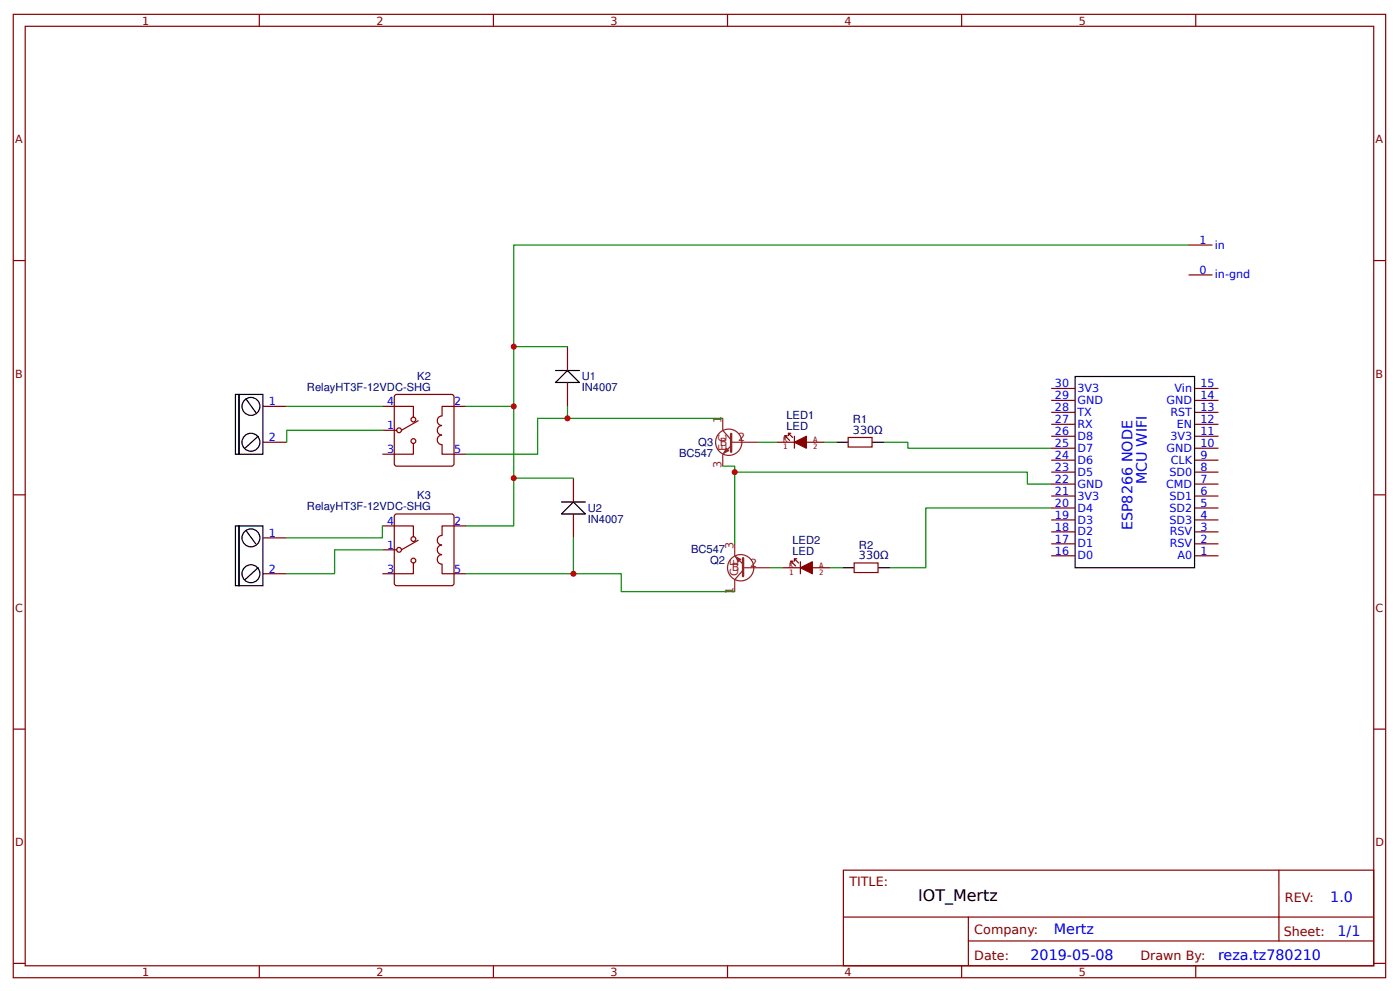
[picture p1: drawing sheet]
<svg xmlns="http://www.w3.org/2000/svg" width="310mm" height="219mm" viewBox="0 0 310 219" stroke-linecap="round" stroke-linejoin="round" font-family="sans-serif">
<g fill="none" stroke="#800" stroke-width=".26">
<path d="M2.9 3.2h304v213.2h-304zM5.6 5.8h298.7v208h-298.7zM57.4 3.2v2.6M109.3 3.2v2.6M161.2 3.2v2.6M213 3.2v2.6M264.9 3.2v2.6M2.9 57.7h2.7M263.3 54.2h5.3M304.3 57.7h2.6M125.7 76.7v5.3M263.3 60.9h5.3"/>
<path d="M58.2 90h5.3M58.2 97.9h5.3M84.7 90h6.9v2.3M84.7 95.2h3.2M87.6 87.4l12.4-.1 .5 .3 .1 15.1-.3 .4-12.4 .1-.5-.3-.1-15.1zM91.6 98.2v2.3h-6.9M92.6 93.1l-3.7 2.1M103.2 90h-5.3v2.1a1.06 1.06 0 0 0-1 1 1.06 1.06 0 0 0 1 1.1 1.06 1.06 0 0 0-1 1 1.06 1.06 0 0 0 1 1.1 1.06 1.06 0 0 0-1 1.1 1.06 1.06 0 0 0 1 1v2.1h5.3M125.7 84.7v5.3M187.9 96.8h5.3v2.2h-5.3zM232.9 99.2h5.3M232.9 96.6h5.3"/>
<path d="M232.9 93.9h5.3M232.9 91.3h5.3M232.9 88.6h5.3M232.9 86h5.3M264.6 99.2h5.3M264.6 96.6h5.3M264.6 93.9h5.3M264.6 91.3h5.3M264.6 88.6h5.3M264.6 86h5.3M2.9 109.5h2.7M58.2 119.1h5.3"/>
<path d="M84.7 116.4h6.9v2.4M87.4 114l.5-.2h12.1l.5 .2 .1 15.1-.3 .5h-12.4l-.5-.2zM92.6 119.6l-3.7 2.1M103.2 116.4h-5.3v2.1a1.06 1.06 0 0 0-1 1.1 1.06 1.06 0 0 0 1 1 1.06 1.06 0 0 0-1 1.1 1.06 1.06 0 0 0 1 1.1 1.06 1.06 0 0 0-1 1 1.06 1.06 0 0 0 1 1.1v2.1h5.3M127 105.8v5.3M127 113.8v5.3M232.9 117.7h5.3M232.9 115.1h5.3M232.9 112.4h5.3M232.9 109.8h5.3M232.9 107.2h5.3M232.9 104.5h5.3"/>
<path d="M232.9 101.9h5.3M264.6 117.7h5.3M264.6 115.1h5.3M264.6 112.4h5.3M264.6 109.8h5.3M264.6 107.2h5.3M264.6 104.5h5.3M264.6 101.9h5.3M304.3 109.5h2.6M58.2 127h5.3M84.7 121.7h3.2M91.6 124.6v2.4h-6.9"/>
<path d="M189.2 124.6h5.3v2.1h-5.3zM232.9 123h5.3M232.9 120.4h5.3M264.6 123h5.3M264.6 120.4h5.3M2.9 161.4h2.7M304.3 161.4h2.6M186.8 192.6h117.5v21.2h-117.5zM283.3 192.6v15.7M2.9 213.3h2.7M57.4 213.8v2.6M109.3 213.8v2.6"/>
<path d="M161.2 213.8v2.6M186.8 203h117.4M213 213.8v2.6M214.5 208.3h89.7M214.5 203v10.6M264.9 213.8v2.6M304.3 213.3h2.6"/>
<circle cx="88.4" cy="95.2" r=".53"/>
<circle cx="91.6" cy="97.6" r=".53"/>
<circle cx="91.6" cy="92.9" r=".53"/>
<circle cx="91.6" cy="119.3" r=".53"/>
<circle cx="88.4" cy="121.7" r=".53"/>
<circle cx="91.6" cy="124.1" r=".53"/>
</g>
<g fill="none" stroke="#080" stroke-width=".26">
<path d="M263.3 54.2h-149.5v35.8h-10.6M113.8 76.7h11.9M63.5 90h21.2M84.7 95.2h-21.2v2.7M113.8 90v26.4h-10.6M125.7 90v2.6M160.1 92.6h-41v7.9h-15.9M168 97.9h4M182.6 97.9h2.6M195.8 97.9h5.3v1.3h31.8M84.7 116.4v2.7h-21.2M113.8 105.8h13.2"/>
<path d="M127 119.1v7.9M160.1 103.2h2.6v17.2M162.7 104.5h64.9v2.7h5.3M232.9 112.4h-27.8v13.3h-8M84.7 121.7h-10.6v5.3h-10.6M103.2 127h34.4v4h25.1M170.7 125.7h2.6M183.9 125.7h2.7"/>
</g>
<g fill="none" stroke="#8d2323" stroke-width=".26">
<path d="M160.1 92.6v2.6l1.9 2.2M162 98.7l-1.9 1.8v2.7M162 97.9h6M162.7 120.4v2.6l1.9 1.9M164.6 126.2l-1.9 2.1v2.7M164.6 125.7h6.1"/>
<circle cx="161.4" cy="97.9" r="2.91"/>
<circle cx="164.1" cy="125.7" r="2.91"/>
</g>
<path d="M162 96v4M164.6 123.6v3.9" fill="none" stroke="#8d2323" stroke-width=".53"/>
<g fill="#8d2323" stroke="#8d2323" stroke-width=".26">
<path d="M163 123.3l1.1 .5-.6 .6z"/>
<path d="M160.9 99.2l.5 .5-1 .6z"/>
</g>
<g fill="#840000" stroke="#840000" stroke-width=".26">
<path d="M176 97.9l2.6-1.3v2.6z"/>
<path d="M177.3 125.7l2.6-1.3v2.6z"/>
</g>
<g fill="none" stroke="#840000" stroke-width=".26">
<path d="M172 97.9h4M173.9 96.4v.6M174.4 96.4h-.5l1 1.1M174.7 96.4v-.5l.9 .9M174.7 95.9h.5M176 96.6v2.6M178.6 97.9h4M173.3 125.7h4M175.2 124.2v.6M175.7 124.2h-.5l1 1.1M176 124.2v-.5l.9 .9M176 123.7h.5"/>
<path d="M177.3 124.4v2.6M179.9 125.7h4"/>
</g>
<g fill="none" stroke="#000" stroke-width=".26">
<path d="M52.1 87.3h.8v13.2h-.8zM52.9 87.3h5.3v13.2h-5.3zM54.5 88.4l2.1 2.9M57.2 96.6l-2.9 2.6M123.1 84.7l2.6-2.7 2.6 2.7zM123.1 82h5.2M185.2 97.9h2.7M193.2 97.9h2.6M238.2 83.3h26.4v42.4h-26.4zM52.1 116.4h.8v13.2h-.8zM52.9 116.4h5.3v13.2h-5.3zM54.5 117.5l2.1 2.9"/>
<path d="M124.4 113.8l2.6-2.7 2.7 2.7zM124.4 111.1h5.3M57.2 125.7l-2.9 2.6M186.6 125.7h2.6M194.5 125.7h2.6"/>
<circle cx="55.6" cy="97.9" r="1.98"/>
<circle cx="55.6" cy="90" r="1.98"/>
<circle cx="55.6" cy="119.1" r="1.98"/>
<circle cx="55.6" cy="127" r="1.98"/>
</g>
<g fill="#c00">
<circle cx="162.7" cy="104.5" r=".66"/>
<circle cx="127" cy="127" r=".66"/>
<circle cx="113.8" cy="105.8" r=".66"/>
<circle cx="113.8" cy="76.7" r=".66"/>
<circle cx="113.8" cy="90" r=".66"/>
<circle cx="125.7" cy="92.6" r=".66"/>
</g>
<text font-size="3.5" x="203.4" y="199.4">IOT_Mertz</text>
<g font-size="3.2" fill="#00f">
<text x="254" y="107.1" transform="rotate(-90 254 107.1)">MCU WIFI</text>
<text x="250.8" y="117.4" transform="rotate(-90 250.8 117.4)">ESP8266 NODE</text>
<text x="294.7" y="199.6">1.0</text>
<text x="233.5" y="206.7">Mertz</text>
<text x="296.3" y="207.3">1/1</text>
<text x="228.3" y="212.6">2019-05-08</text>
<text x="269.8" y="212.5">reza.tz780210</text>
</g>
<g font-size="2.8" fill="#800">
<text x="188.1" y="196.1">TITLE:</text>
<text x="284.6" y="199.6">REV:</text>
<text x="215.8" y="206.7">Company:</text>
<text x="284.4" y="207.2">Sheet:</text>
<text x="215.8" y="212.5">Date:</text>
<text x="252.6" y="212.5">Drawn By:</text>
</g>
<g font-size="2.5" fill="#800">
<text x="31.5" y="5.4">1</text>
<text x="83.4" y="5.4">2</text>
<text x="135.2" y="5.4">3</text>
<text x="187.1" y="5.4">4</text>
<text x="238.9" y="5.4">5</text>
<text x="3.3" y="31.8">A</text>
<text x="304.7" y="31.8">A</text>
<text x="3.3" y="83.6">B</text>
<text x="304.7" y="83.6">B</text>
<text x="3.3" y="135.5">C</text>
<text x="304.7" y="135.5">C</text>
<text x="3.3" y="187.3">D</text>
<text x="304.7" y="187.3">D</text>
<text x="31.5" y="216">1</text>
<text x="83.4" y="216">2</text>
<text x="135.2" y="216">3</text>
<text x="187.1" y="216">4</text>
<text x="238.9" y="216">5</text>
</g>
<g font-size="2.5" fill="#00f">
<text x="265.7" y="54">1</text>
<text x="269.1" y="55">in</text>
<text x="265.7" y="60.6">0</text>
<text x="269.1" y="61.6">in-gnd</text>
<text x="59.6" y="89.7">1</text>
<text x="85.8" y="89.7">4</text>
<text x="100.6" y="89.7">2</text>
<text x="233.7" y="88.4">29</text>
<text x="233.7" y="85.7">30</text>
<text x="238.7" y="89.4">GND</text>
<text x="238.7" y="86.8">3V3</text>
<text x="258.4" y="89.4">GND</text>
<text x="260.2" y="86.8">Vin</text>
<text x="265.9" y="88.4">14</text>
<text x="265.9" y="85.7">15</text>
<text x="85.8" y="95">1</text>
<text x="233.7" y="93.7">27</text>
<text x="233.7" y="91">28</text>
<text x="238.7" y="94.7">RX</text>
<text x="238.7" y="92.1">TX</text>
<text x="259.3" y="92.1">RST</text>
<text x="260.7" y="94.7">EN</text>
<text x="265.9" y="93.7">12</text>
<text x="265.9" y="91">13</text>
<text x="59.6" y="97.6">2</text>
<text x="85.8" y="100.3">3</text>
<text x="100.6" y="100.3">5</text>
<text x="233.7" y="101.6">24</text>
<text x="233.7" y="99">25</text>
<text x="233.7" y="96.3">26</text>
<text x="238.7" y="100">D7</text>
<text x="238.7" y="97.4">D8</text>
<text x="258.4" y="100">GND</text>
<text x="259.2" y="97.4">3V3</text>
<text x="265.9" y="101.6">9</text>
<text x="265.9" y="99">10</text>
<text x="265.9" y="96.3">11</text>
<text x="233.7" y="106.9">22</text>
<text x="233.7" y="104.2">23</text>
<text x="238.7" y="107.9">GND</text>
<text x="238.7" y="105.3">D5</text>
<text x="238.7" y="102.7">D6</text>
<text x="258.3" y="107.9">CMD</text>
<text x="259" y="105.3">SD0</text>
<text x="259.4" y="102.7">CLK</text>
<text x="265.9" y="106.9">7</text>
<text x="265.9" y="104.2">8</text>
<text x="233.7" y="112.2">20</text>
<text x="233.7" y="109.5">21</text>
<text x="238.7" y="113.2">D4</text>
<text x="238.7" y="110.6">3V3</text>
<text x="259" y="113.2">SD2</text>
<text x="259" y="110.6">SD1</text>
<text x="265.9" y="112.2">5</text>
<text x="265.9" y="109.5">6</text>
<text x="59.6" y="118.8">1</text>
<text x="85.8" y="116.2">4</text>
<text x="100.6" y="116.2">2</text>
<text x="233.7" y="117.5">18</text>
<text x="233.7" y="114.8">19</text>
<text x="238.7" y="118.5">D2</text>
<text x="238.7" y="115.9">D3</text>
<text x="259" y="115.9">SD3</text>
<text x="259.1" y="118.5">RSV</text>
<text x="265.9" y="117.5">3</text>
<text x="265.9" y="114.8">4</text>
<text x="85.8" y="121.4">1</text>
<text x="233.7" y="122.8">16</text>
<text x="233.7" y="120.1">17</text>
<text x="238.7" y="123.8">D0</text>
<text x="238.7" y="121.2">D1</text>
<text x="259.1" y="121.2">RSV</text>
<text x="260.8" y="123.8">A0</text>
<text x="265.9" y="122.8">1</text>
<text x="265.9" y="120.1">2</text>
<text x="59.6" y="126.7">2</text>
<text x="85.8" y="126.7">3</text>
<text x="100.6" y="126.7">5</text>
</g>
<g font-size="2.5" fill="#000080">
<text x="68" y="86.5">RelayHT3F-12VDC-SHG</text>
<text x="92.4" y="84.1">K2</text>
<text x="128.9" y="86.6">IN4007</text>
<text x="128.9" y="84.2">U1</text>
<text x="174.2" y="95.1">LED</text>
<text x="174.2" y="92.7">LED1</text>
<text x="188.9" y="93.7">R1</text>
<text x="150.4" y="101.2">BC547</text>
<text x="154.7" y="98.7">Q3 B</text>
<text x="188.9" y="96">330Ω</text>
<text x="68" y="113">RelayHT3F-12VDC-SHG</text>
<text x="92.4" y="110.6">K3</text>
<text x="130.2" y="113.3">U2</text>
<text x="130.2" y="115.7">IN4007</text>
<text x="153.1" y="122.4">BC547</text>
<text x="157.3" y="124.8">Q2</text>
<text x="175.5" y="122.9">LED</text>
<text x="175.5" y="120.5">LED2</text>
<text x="190.3" y="123.8">330Ω</text>
<text x="190.3" y="121.4">R2</text>
</g>
<g font-size="2.5" fill="#8d2323">
<text x="159.8" y="93.7" transform="rotate(-90 159.8 93.7)">1</text>
<text x="160.9" y="99.7" transform="rotate(-90 160.9 99.7)">EC</text>
<text x="163.5" y="97.6">2</text>
<text x="159.8" y="103.7" transform="rotate(-90 159.8 103.7)">3</text>
<text x="162.5" y="121.4" transform="rotate(-90 162.5 121.4)">3</text>
<text x="166.2" y="125.4">2</text>
<text x="162.1" y="126.5">B</text>
<text x="162.5" y="131.5" transform="rotate(-90 162.5 131.5)">1</text>
<text x="163.5" y="127.5" transform="rotate(-90 163.5 127.5)">CE</text>
</g>
<g font-size="1.6" fill="#840000">
<text x="173.5" y="97.8">K</text>
<text x="173.5" y="99.5">1</text>
<text x="180.1" y="97.8">A</text>
<text x="180.1" y="99.5">2</text>
<text x="174.8" y="125.6">K</text>
<text x="181.4" y="125.6">A</text>
<text x="174.8" y="127.3">1</text>
<text x="181.4" y="127.3">2</text>
</g>
</svg>
